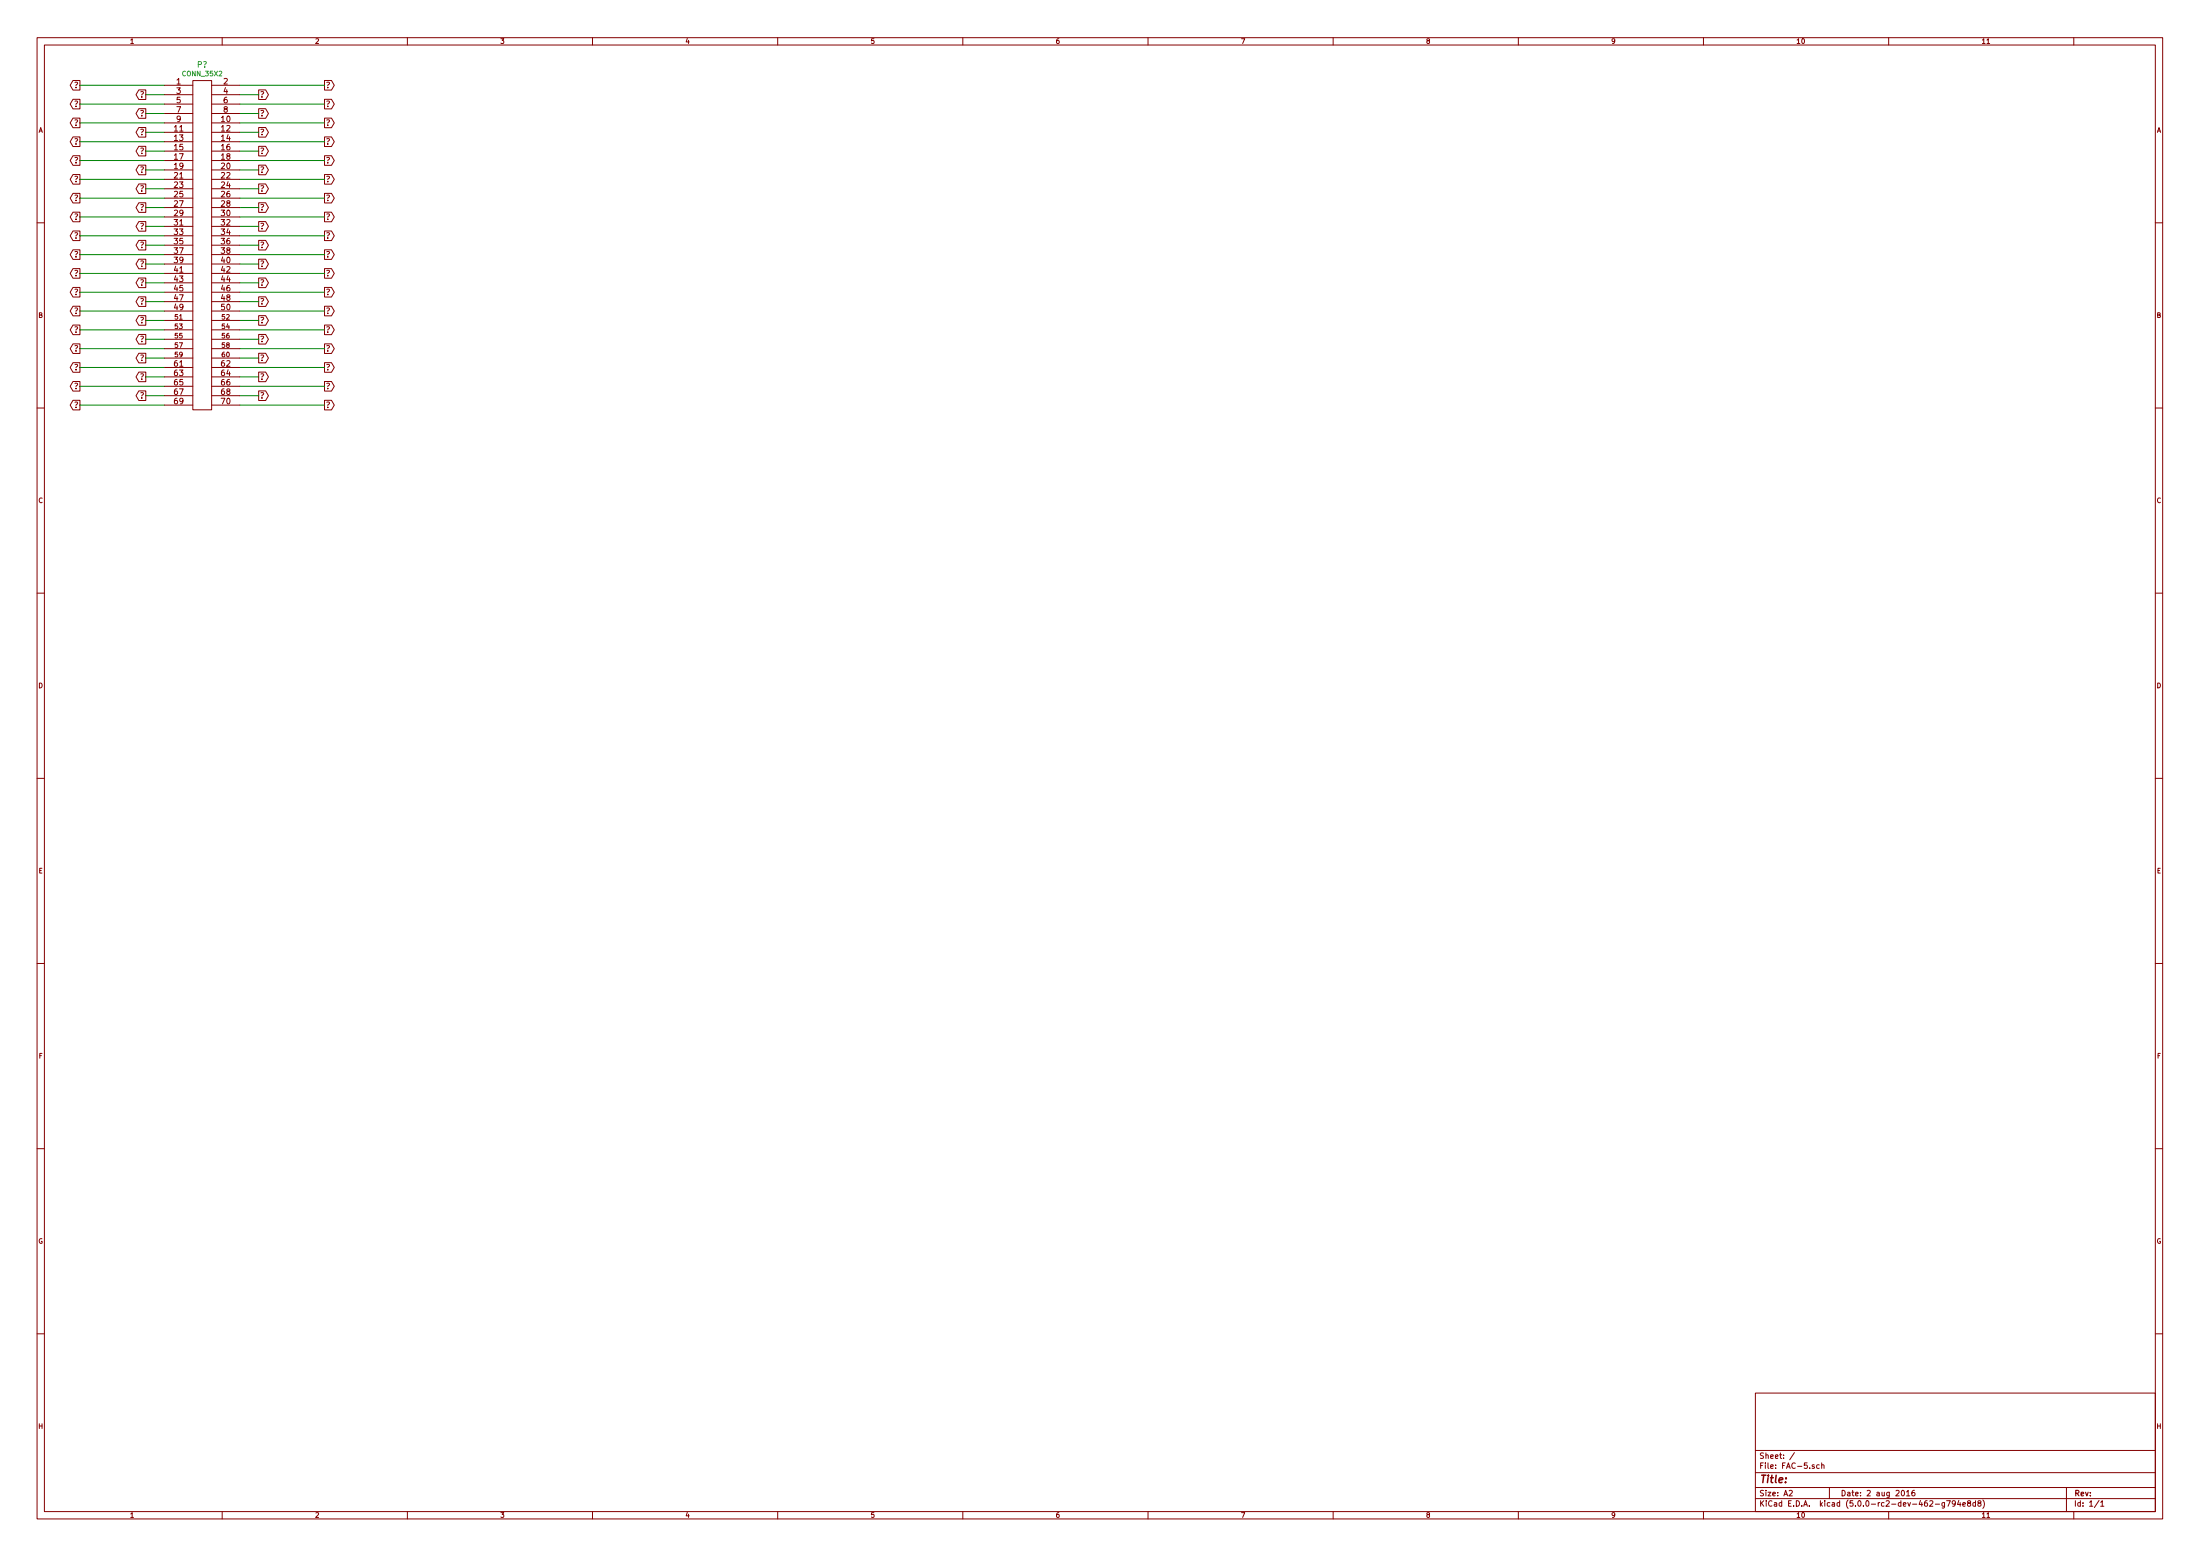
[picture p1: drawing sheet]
EESchema Schematic File Version 4
EELAYER 26 0
EELAYER END
$Descr A2 23386 16535
encoding utf-8
Sheet 1 1
Title ""
Date "2 aug 2016"
Rev ""
Comp ""
Comment1 ""
Comment2 ""
Comment3 ""
Comment4 ""
$EndDescr
Text GLabel 3450 4100 2    60   Output ~ 0
?
Wire Wire Line
	3450 4100 2550 4100
Text GLabel 2750 4200 2    60   Output ~ 0
?
Wire Wire Line
	2750 4200 2550 4200
Text GLabel 1550 4200 0    60   Output ~ 0
?
Wire Wire Line
	1550 4200 1750 4200
Text GLabel 850  4100 0    60   Output ~ 0
?
Wire Wire Line
	850  4100 1750 4100
Text GLabel 850  4300 0    60   Output ~ 0
?
Wire Wire Line
	850  4300 1750 4300
Text GLabel 2750 4000 2    60   Output ~ 0
?
Wire Wire Line
	2550 4000 2750 4000
Text GLabel 850  3300 0    60   Output ~ 0
?
Wire Wire Line
	850  3300 1750 3300
Text GLabel 1550 4000 0    60   Output ~ 0
?
Wire Wire Line
	1550 4000 1750 4000
Text GLabel 1550 3800 0    60   Output ~ 0
?
Text GLabel 1550 3600 0    60   Output ~ 0
?
Text GLabel 1550 3400 0    60   Output ~ 0
?
Text GLabel 850  3900 0    60   Output ~ 0
?
Wire Wire Line
	850  3900 1750 3900
Wire Wire Line
	1750 3800 1550 3800
Wire Wire Line
	1750 3600 1550 3600
Wire Wire Line
	1550 3400 1750 3400
Text GLabel 850  3700 0    60   Output ~ 0
?
Wire Wire Line
	850  3700 1750 3700
Text GLabel 850  3500 0    60   Output ~ 0
?
Wire Wire Line
	850  3500 1750 3500
Text GLabel 1550 3200 0    60   Output ~ 0
?
Wire Wire Line
	1550 3200 1750 3200
Text GLabel 850  3100 0    60   Output ~ 0
?
Wire Wire Line
	850  3100 1750 3100
Text GLabel 1550 3000 0    60   Output ~ 0
?
Wire Wire Line
	1550 3000 1750 3000
Text GLabel 850  2900 0    60   Output ~ 0
?
Wire Wire Line
	850  2900 1750 2900
Text GLabel 1550 2800 0    60   Output ~ 0
?
Wire Wire Line
	1550 2800 1750 2800
Text GLabel 850  2700 0    60   Output ~ 0
?
Wire Wire Line
	850  2700 1750 2700
Text GLabel 1550 2600 0    60   Output ~ 0
?
Wire Wire Line
	1550 2600 1750 2600
Text GLabel 850  2500 0    60   Output ~ 0
?
Wire Wire Line
	850  2500 1750 2500
Text GLabel 1550 2400 0    60   Output ~ 0
?
Wire Wire Line
	1550 2400 1750 2400
Text GLabel 850  2300 0    60   Output ~ 0
?
Wire Wire Line
	850  2300 1750 2300
Text GLabel 1550 2200 0    60   Output ~ 0
?
Wire Wire Line
	1550 2200 1750 2200
Text GLabel 850  2100 0    60   Output ~ 0
?
Wire Wire Line
	850  2100 1750 2100
Text GLabel 1550 2000 0    60   Output ~ 0
?
Wire Wire Line
	1550 2000 1750 2000
Text GLabel 850  1900 0    60   Output ~ 0
?
Wire Wire Line
	850  1900 1750 1900
Text GLabel 1550 1800 0    60   Output ~ 0
?
Wire Wire Line
	1550 1800 1750 1800
Text GLabel 850  1700 0    60   Output ~ 0
?
Wire Wire Line
	850  1700 1750 1700
Text GLabel 1550 1600 0    60   Output ~ 0
?
Wire Wire Line
	1550 1600 1750 1600
Text GLabel 850  1500 0    60   Output ~ 0
?
Wire Wire Line
	850  1500 1750 1500
Text GLabel 1550 1400 0    60   Output ~ 0
?
Wire Wire Line
	1550 1400 1750 1400
Text GLabel 850  1300 0    60   Output ~ 0
?
Wire Wire Line
	850  1300 1750 1300
Text GLabel 1550 1200 0    60   Output ~ 0
?
Wire Wire Line
	1550 1200 1750 1200
Text GLabel 850  1100 0    60   Output ~ 0
?
Wire Wire Line
	850  1100 1750 1100
Text GLabel 1550 1000 0    60   Output ~ 0
?
Wire Wire Line
	1550 1000 1750 1000
Text GLabel 850  900  0    60   Output ~ 0
?
Wire Wire Line
	850  900  1750 900 
Text GLabel 2750 3800 2    60   Output ~ 0
?
Wire Wire Line
	2750 3800 2550 3800
Text GLabel 3450 3700 2    60   Output ~ 0
?
Wire Wire Line
	3450 3700 2550 3700
Text GLabel 2750 3600 2    60   Output ~ 0
?
Wire Wire Line
	2750 3600 2550 3600
Text GLabel 3450 3500 2    60   Output ~ 0
?
Wire Wire Line
	3450 3500 2550 3500
Text GLabel 2750 3400 2    60   Output ~ 0
?
Wire Wire Line
	2750 3400 2550 3400
Text GLabel 3450 3300 2    60   Output ~ 0
?
Wire Wire Line
	3450 3300 2550 3300
Text GLabel 2750 3200 2    60   Output ~ 0
?
Wire Wire Line
	2750 3200 2550 3200
Text GLabel 3450 3100 2    60   Output ~ 0
?
Wire Wire Line
	3450 3100 2550 3100
Text GLabel 2750 3000 2    60   Output ~ 0
?
Wire Wire Line
	2750 3000 2550 3000
Text GLabel 3450 2900 2    60   Output ~ 0
?
Wire Wire Line
	3450 2900 2550 2900
Text GLabel 2750 2800 2    60   Output ~ 0
?
Wire Wire Line
	2750 2800 2550 2800
Text GLabel 3450 2700 2    60   Output ~ 0
?
Wire Wire Line
	3450 2700 2550 2700
Text GLabel 2750 2600 2    60   Output ~ 0
?
Wire Wire Line
	2750 2600 2550 2600
Text GLabel 3450 2500 2    60   Output ~ 0
?
Wire Wire Line
	3450 2500 2550 2500
Text GLabel 2750 2400 2    60   Output ~ 0
?
Wire Wire Line
	2750 2400 2550 2400
Text GLabel 3450 2300 2    60   Output ~ 0
?
Wire Wire Line
	3450 2300 2550 2300
Text GLabel 2750 2200 2    60   Output ~ 0
?
Wire Wire Line
	2750 2200 2550 2200
Text GLabel 3450 2100 2    60   Output ~ 0
?
Wire Wire Line
	3450 2100 2550 2100
Text GLabel 2750 2000 2    60   Output ~ 0
?
Wire Wire Line
	2750 2000 2550 2000
Text GLabel 3450 1900 2    60   Output ~ 0
?
Wire Wire Line
	3450 1900 2550 1900
Text GLabel 2750 1800 2    60   Output ~ 0
?
Wire Wire Line
	2750 1800 2550 1800
Text GLabel 3450 1700 2    60   Output ~ 0
?
Wire Wire Line
	3450 1700 2550 1700
Text GLabel 2750 1600 2    60   Output ~ 0
?
Wire Wire Line
	2750 1600 2550 1600
Text GLabel 3450 1500 2    60   Output ~ 0
?
Wire Wire Line
	3450 1500 2550 1500
Text GLabel 3450 3900 2    60   Output ~ 0
?
Wire Wire Line
	3450 3900 2550 3900
Text GLabel 2750 1400 2    60   Output ~ 0
?
Wire Wire Line
	2750 1400 2550 1400
Text GLabel 3450 1300 2    60   Output ~ 0
?
Wire Wire Line
	3450 1300 2550 1300
Text GLabel 2750 1200 2    60   Output ~ 0
?
Wire Wire Line
	2750 1200 2550 1200
Text GLabel 3450 1100 2    60   Output ~ 0
?
Wire Wire Line
	3450 1100 2550 1100
Text GLabel 2750 1000 2    60   Output ~ 0
?
Wire Wire Line
	2750 1000 2550 1000
Text GLabel 3450 900  2    60   Output ~ 0
?
Wire Wire Line
	3450 900  2550 900 
Text GLabel 3450 4300 2    60   Output ~ 0
?
Wire Wire Line
	3450 4300 2550 4300
$Comp
L conn_35x2:CONN_35X2 P?
U 1 1
P 2150 2600
F 0 "P?" H 2150 4522 60  0000 C CNN
F 1 "CONN_35X2" H 2150 4424 50  0000 C CNN
F 2 "" H 2150 2850 60  0000 C CNN
F 3 "" H 2150 2850 60  0000 C CNN
	1    2150 2600
	1    0    0    -1  
$EndComp
$EndSCHEMATC
